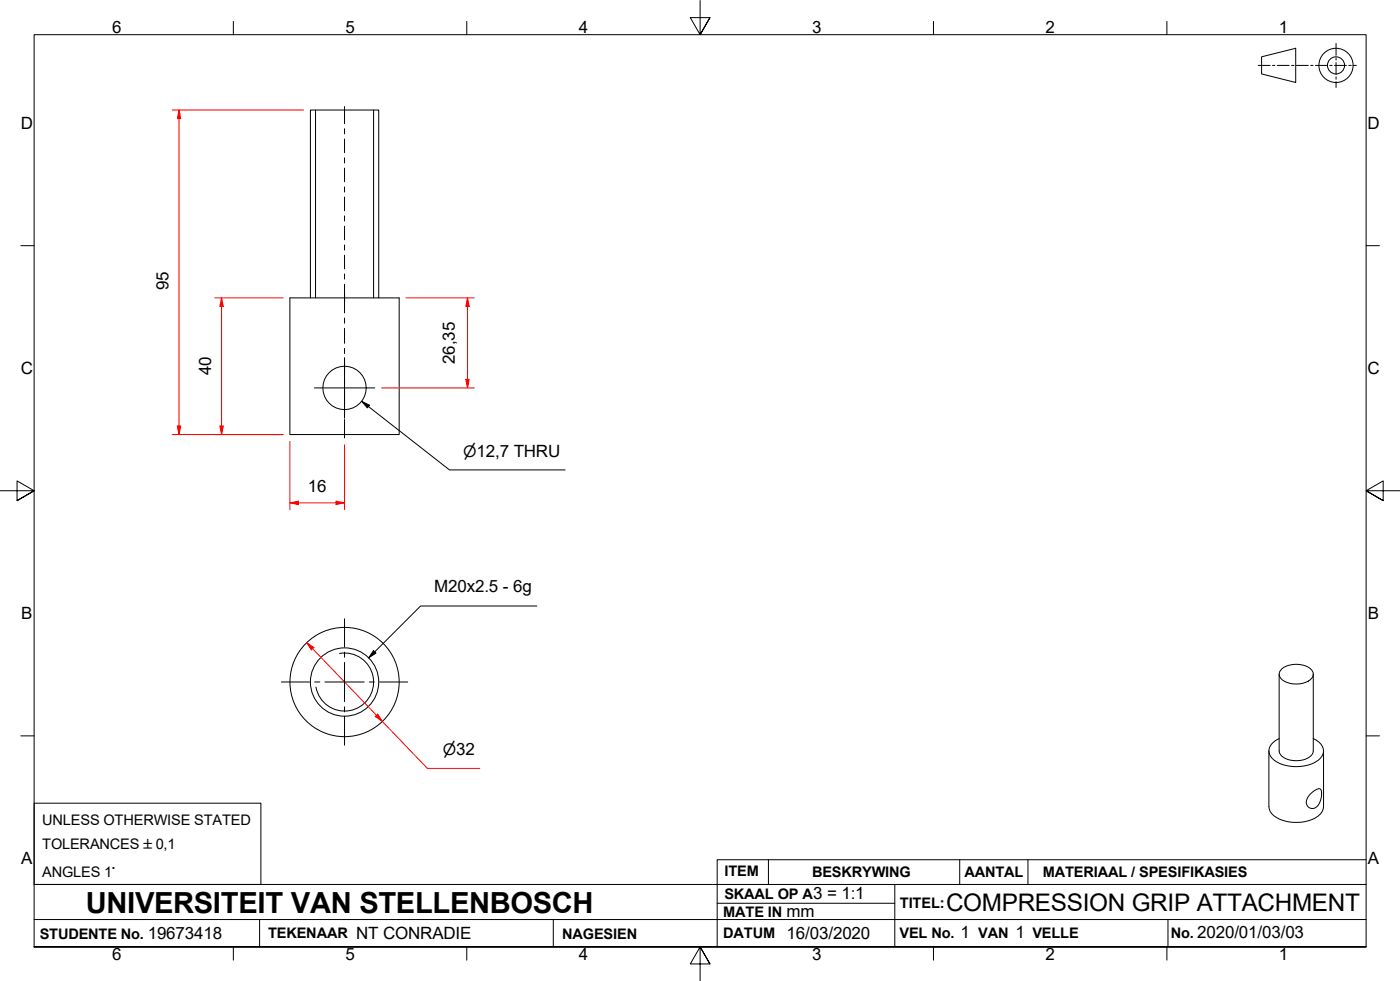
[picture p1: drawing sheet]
<svg xmlns="http://www.w3.org/2000/svg" width="410mm" height="287mm" viewBox="0 0 410 287" stroke-linecap="round" stroke-linejoin="round" font-family="sans-serif">
<!-- layer: Threads(ISO) -->
<path d="M92.4 32.2v55M109.4 32.2v55M99.4 191.3a8.5 8.5 0 0 1 9.9 6.9 8.5 8.5 0 0 1-6.9 9.8 8.5 8.5 0 0 1-9.9-6.9" fill="none" stroke="#000" stroke-width=".29"/>
<!-- layer: Visible Edges(ISO) -->
<g fill="none" stroke="#000" stroke-width=".29">
<path d="M84.9 87.2h32v40h-32zM90.9 87.2v-55h20v55M374.5 197.4v22.4a3.5 3.5 0 0 0 3.1 2.7 6.7 6.7 0 0 0 6.6-1.6l.3-1.1v-22.4M375.4 195.7a7 7 0 0 1 8.8 .6 2.07 2.07 0 0 1-1.1 3.1 7 7 0 0 1-8.2-.9 1.88 1.88 0 0 1 .5-2.8zM371.5 219.8v16.3a4.5 4.5 0 0 0 3.3 3.8 11.7 11.7 0 0 0 11.9-1.7l.7-1.4 .1-.7v-16.3M374.5 216.2a4 4 0 0 0-2.8 4.4 7.4 7.4 0 0 0 6.6 3.8 9.8 9.8 0 0 0 8.8-3.1 3.3 3.3 0 0 0-1.7-4.6l-.9-.5M383.8 232.3l1.4-1.1a1.03 1.03 0 0 1 1.3-.3 1.03 1.03 0 0 1 .5 1.4 4.7 4.7 0 0 1-2.3 4.3 1.96 1.96 0 0 1-2.1-1 1.96 1.96 0 0 1 .4-2.3z"/>
<circle cx="100.9" cy="113.5" r="6.4"/>
<circle cx="100.9" cy="199.6" r="10"/>
<circle cx="100.9" cy="199.6" r="16"/>
</g>
<!-- layer: Border_0 -->
<g fill="none" stroke="#000" stroke-width=".29">
<path d="M68.3 6.3v3.9M136.7 6.3v3.9M205 .2v10l-2.9-5h5.8l-2.9 5 2.9-5M273.3 6.3v3.9M341.7 6.3v3.9M6.1 71.9h3.9M400 71.9h3.9M0 143.7h10l-5-2.9v5.8l5-2.9-5 2.9M410 143.7h-10l5-2.9v5.8l-5-2.9 5 2.9M6.1 215.4h3.9M400 215.4h3.9M10 277.2v-267h390v267h-390h390"/>
<path d="M68.3 277.2v3.9M136.7 277.2v3.9M273.3 277.2v3.9M341.7 277.2v3.9M207.9 282.2l-2.9-5 2.9 5h-5.8l2.9-5v10"/>
</g>
<!-- layer: Sketch Geometry(ISO) -->
<path d="M10 258.9h390M225 251.7v7.2M262 258.9v18.3M281 251.7v7.2M301 251.7v7.2M400 251.7h-190v25.5M10 277.2h390M10 269.2h390M76 269.2v8M162 269.2v8M210 264.4h52M342 269.2v8" fill="none" stroke="#000" stroke-width=".29"/>
<!-- layer: Dimensions(ISO) -->
<path d="M64.9 124.7v2.5" fill="none" stroke="#f00" stroke-width=".29"/>
<path d="M64.4 124.7h1l-.5 2.5z" fill-rule="evenodd" fill="#f00"/>
<path d="M64.9 87.2v2.5M64.4 124.7h1l-.5 2.5z" fill="none" stroke="#f00" stroke-width=".29"/>
<path d="M64.9 87.2l.5 2.5h-1z" fill-rule="evenodd" fill="#f00"/>
<path d="M62.9 87.2h20M64.9 87.2l.5 2.5h-1zM64.9 89.7v35M52.4 124.7v2.5M62.9 127.2h20" fill="none" stroke="#f00" stroke-width=".29"/>
<path d="M51.9 124.7h1l-.5 2.5z" fill-rule="evenodd" fill="#f00"/>
<path d="M52.4 32.2v2.5M51.9 124.7h1l-.5 2.5z" fill="none" stroke="#f00" stroke-width=".29"/>
<path d="M52.4 32.2l.5 2.5h-1z" fill-rule="evenodd" fill="#f00"/>
<path d="M50.4 32.2h38.5M52.4 32.2l.5 2.5h-1zM52.4 34.7v90M50.4 127.2h32.5M110.2 209.4l1.8 1.8" fill="none" stroke="#f00" stroke-width=".29"/>
<path d="M109.9 209.7l.7-.7 1.4 2.2z" fill-rule="evenodd" fill="#f00"/>
<path d="M89.8 188.1l1.7 1.8M109.9 209.7l.7-.7 1.4 2.2z" fill="none" stroke="#f00" stroke-width=".29"/>
<path d="M89.8 188.1l2.1 1.5-.7 .6z" fill-rule="evenodd" fill="#f00"/>
<path d="M98.4 147.2h2.5M89.8 188.1l2.1 1.5-.7 .6zM91.5 189.9l18.7 19.5M112 211.2l13.1 13.7h15.4" fill="none" stroke="#f00" stroke-width=".29"/>
<!-- layer: Symbols(ISO) -->
<path d="M105.9 117.5l2.3 1.1-.7 .8zM105.9 117.5l25.7 20.1h33.9M157.2 177.4h-34.1l-15.2 15.2M109.4 190.5l.7 .7-2.2 1.4z" fill="none" stroke="#000" stroke-width=".29"/>
<g fill="#000">
<path d="M105.9 117.5l2.3 1.1-.7 .8z" fill-rule="evenodd"/>
<path d="M109.4 190.5l.7 .7-2.2 1.4z" fill-rule="evenodd"/>
</g>
<!-- layer: Sketch Geometry(ISO) -->
<g fill="none" stroke="#000" stroke-width=".29">
<path d="M368.4 19.1h3.5M369.4 16.6l10-2.5v10l-10-2.5zM372.6 19.1h.7M374 19.1h3.5M378.2 19.1h.7M379.6 19.1h3.5M383.8 19.1h.7M385.2 19.1h3.5M389.4 19.1h.7M390.8 19.1h3.5M391.2 12.7v3.5M391.2 16.9v.7"/>
<path d="M391.2 18.3v3.5M394.9 19.1h.7M396.3 19.1h.9M391.2 22.5v.7M391.2 23.9v1.7M10 235.1h66.4v23.8h-66.4z"/>
<circle cx="391.2" cy="19.1" r="5"/>
<circle cx="391.2" cy="19.1" r="2.51"/>
</g>
<!-- layer: Center Mark(ISO) -->
<path d="M92 113.6h17.7M100.9 104.7v17.7M82.4 199.6h8.2M92.1 199.6h1.5M95.1 199.6h11.5M100.9 181.1v8.3M100.9 190.9v1.5M100.9 193.9v11.5M108.1 199.6h1.5M111.1 199.6h8.3M100.9 206.9v1.5M100.9 209.9v8.2" fill="none" stroke="#000" stroke-width=".29"/>
<!-- layer: Centerline(ISO) -->
<g fill="none" stroke="#000" stroke-width=".29">
<path d="M100.9 31.2v5M100.9 37.7v1.5M100.9 40.7v4M100.9 46.2v1.5M100.9 49.2v4M100.9 54.7v1.5M100.9 57.7v4M100.9 63.2v1.5M100.9 66.2v4M100.9 71.7v1.5M100.9 74.7v4M100.9 80.2v1.5"/>
<path d="M100.9 83.2v8.4M100.9 93.1v1.5M100.9 96.1v4.4M100.9 102v1.5M100.9 105v4.4M100.9 110.9v1.5M100.9 113.9v4.4M100.9 119.8v1.5M100.9 122.8v5.4"/>
</g>
<!-- layer: Dimensions(ISO) -->
<path d="M98.4 146.7l2.5 .5-2.5 .5z" fill-rule="evenodd" fill="#f00"/>
<path d="M84.9 147.2h2.5M98.4 146.7l2.5 .5-2.5 .5z" fill="none" stroke="#f00" stroke-width=".29"/>
<path d="M84.9 147.2l2.5-.5v1z" fill-rule="evenodd" fill="#f00"/>
<path d="M136.9 111.1v2.5M84.9 129.2v20M100.9 130.2v19M84.9 147.2l2.5-.5v1zM87.4 147.2h11" fill="none" stroke="#f00" stroke-width=".29"/>
<path d="M136.4 111.1h1l-.5 2.5z" fill-rule="evenodd" fill="#f00"/>
<path d="M136.9 87.2v2.5M136.4 111.1h1l-.5 2.5z" fill="none" stroke="#f00" stroke-width=".29"/>
<path d="M136.9 87.2l.5 2.5h-1z" fill-rule="evenodd" fill="#f00"/>
<path d="M118.9 87.2h20M136.9 87.2l.5 2.5h-1zM136.9 89.7v21.4M111.7 113.6h27.2" fill="none" stroke="#f00" stroke-width=".29"/>
<text font-size="8.5" x="25.1" y="267.1">UNIVERSITEIT VAN STELLENBOSCH</text>
<text font-size="7.1" x="277" y="266.7">COMPRESSION GRIP ATTACHMENT</text>
<g font-size="5">
<text x="32.8" y="9.8">6</text>
<text x="101.1" y="9.8">5</text>
<text x="169.5" y="9.8">4</text>
<text x="237.8" y="9.8">3</text>
<text x="306.1" y="9.8">2</text>
<text x="374.5" y="9.8">1</text>
<text x="6.1" y="37.8">D</text>
<text x="400.4" y="37.8">D</text>
<text x="49.4" y="84.9" transform="rotate(-90 49.4 84.9)">95</text>
<text x="133.2" y="106.5" transform="rotate(-90 133.2 106.5)">26,35</text>
<text x="6.1" y="109.5">C</text>
<text x="61.8" y="109.9" transform="rotate(-90 61.8 109.9)">40</text>
<text x="400.4" y="109.5">C</text>
<text x="90.2" y="144.1">16</text>
<text x="127.1" y="173.4">M20x2.5 - 6g</text>
<text x="6.2" y="181.3">B</text>
<text x="400.5" y="181.3">B</text>
<text x="6.2" y="253">A</text>
<text x="400.5" y="253">A</text>
<text x="238.1" y="263.3">3 = 1:1</text>
<text x="230.3" y="268.4">mm</text>
<text x="43.2" y="274.9">19673418</text>
<text x="104.3" y="274.8">NT CONRADIE</text>
<text x="230.3" y="274.8">16/03/2020</text>
<text x="281.3" y="274.6">1</text>
<text x="297.4" y="274.7">1</text>
<text x="350.5" y="274.7">2020/01/03/03</text>
<text x="32.8" y="281.1">6</text>
<text x="101.1" y="281.1">5</text>
<text x="169.5" y="281.1">4</text>
<text x="237.8" y="281.1">3</text>
<text x="306.1" y="281.1">2</text>
<text x="374.5" y="281.1">1</text>
</g>
<g font-size="4.6">
<text x="135.6" y="133.7">⌀12,7 THRU</text>
<text x="129.6" y="221">⌀32</text>
</g>
<g font-size="4.3">
<text x="12.4" y="241.5">UNLESS OTHERWISE STATED</text>
<text x="12.4" y="248.4">TOLERANCES ±0,1</text>
<text x="12.4" y="256.6">ANGLES 1°</text>
<text x="212.2" y="256.5">ITEM</text>
<text x="237.8" y="256.7">BESKRYWING</text>
<text x="282.4" y="256.9">AANTAL</text>
<text x="305.4" y="256.9">MATERIAAL / SPESIFIKASIES</text>
<text x="212.1" y="263">SKAAL OP A</text>
<text x="211.8" y="268.4">MATE IN</text>
<text x="263.5" y="265.7">TITEL:</text>
<text x="11.6" y="274.8">STUDENTE No.</text>
<text x="78.5" y="274.6">TEKENAAR</text>
<text x="164.6" y="274.8">NAGESIEN</text>
<text x="211.8" y="274.6">DATUM</text>
<text x="263.4" y="274.5">VEL No.</text>
<text x="286.4" y="274.5">VAN</text>
<text x="302.3" y="274.5">VELLE</text>
<text x="342.8" y="274.5">No.</text>
</g>
</svg>
